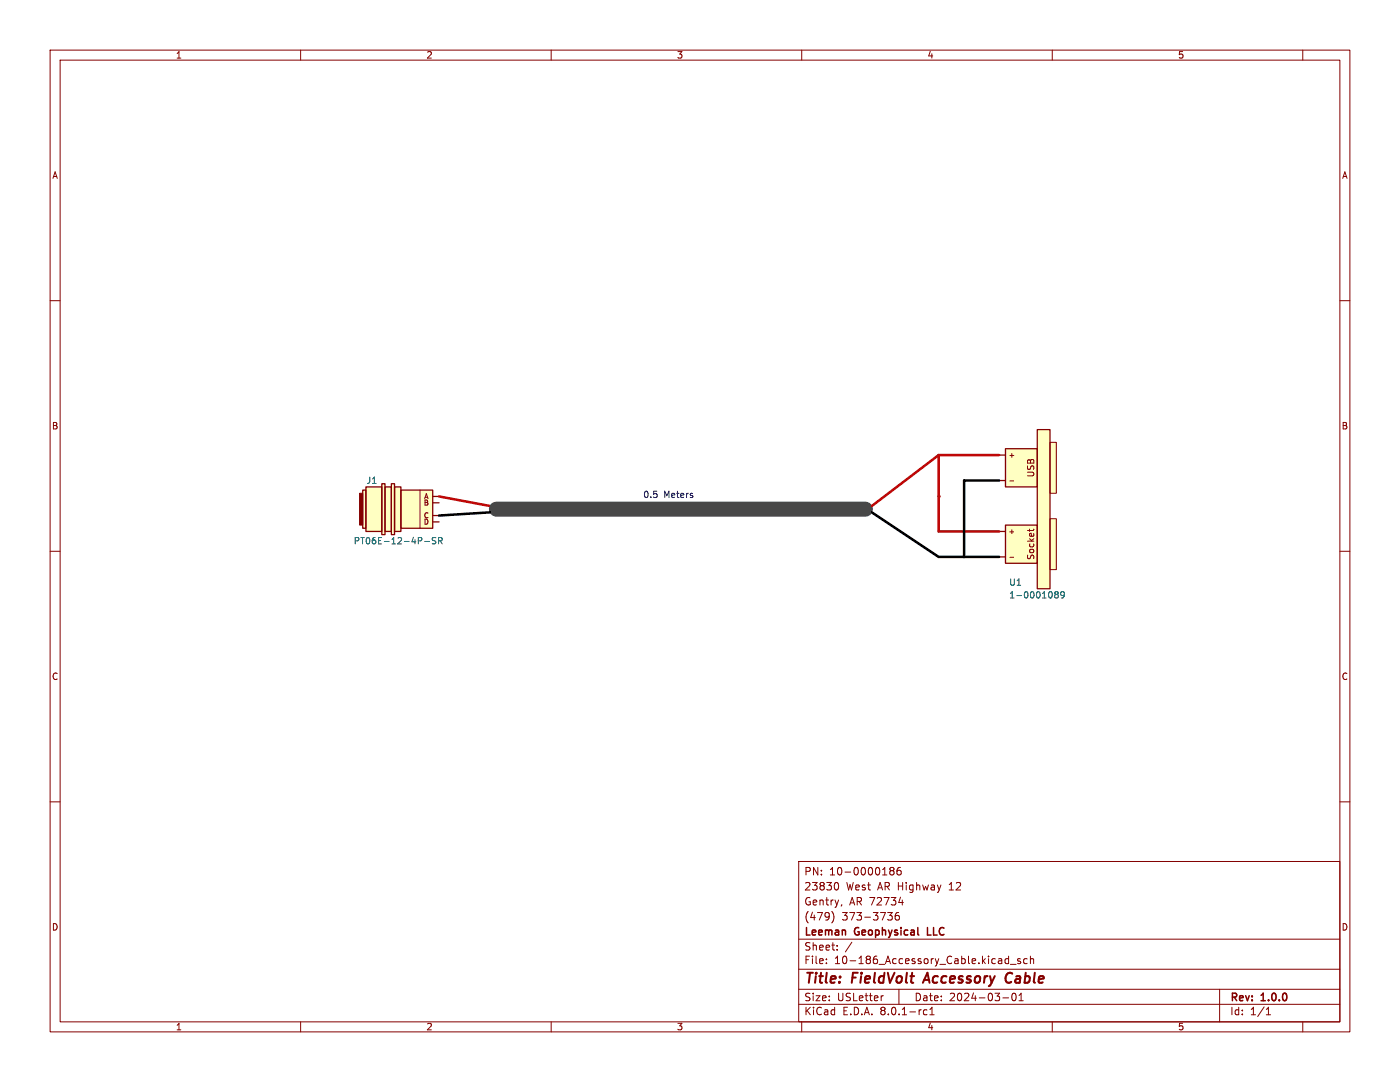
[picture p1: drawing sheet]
<svg xmlns="http://www.w3.org/2000/svg" width="279mm" height="216mm" viewBox="0 0 279 216" stroke-linecap="round" stroke-linejoin="round" font-family="sans-serif">
<g fill="none" stroke="#840000" stroke-width=".2">
<path d="M10 10h259.4v195.9h-259.4zM12 12h255.4v191.9h-255.4zM60 10v2M110 10v2M160 10v2M210 10v2M260 10v2M10 60h2M267.4 60h2M10 110h2M267.4 110h2M10 160h2"/>
<path d="M267.4 160h2M159.4 171.9h108v32h-108zM166.9 176.1a.8 .8 0 0 1 .5 .7 .8 .8 0 0 1-.5 .8M177.9 173.7l-.3-.3 .3-.3 .4 .1 .1 .2-.3 .3M177.9 173.7l-.3 .3v.3l.3 .3 .4-.1 .1-.2v-.3l-.3-.3M177.9 173.7h.2M179.7 173.1l-.4 .1a1.01 1.01 0 0 0 0 1.4l.5-.2 .1-.5-.3-.2h-.5l-.1 .2M180.1 179.6v1M159.4 197.4h108M159.4 193.4h108M159.4 187.4h108M164.9 192.1v.2"/>
<path d="M164.9 191.4v.1M166.1 181.9a1.74 1.74 0 0 1-.1 2.3M167.1 189.4v.2M167.1 188.7v.1M168 180.5l-.1 .3M170 188l-1.3 1.9M176.3 198.7l-.3 .1M177.1 182.1h1l-.5 .6 .4 .1 .1 .5-.3 .3h-.4M179.4 182.1l-.5 .1a1.01 1.01 0 0 0 0 1.4l.5-.2 .1-.5-.3-.2h-.4l-.2 .2M179.4 180.1h.9M179.4 197.4v3M200.1 199.1h1.2"/>
<path d="M200.9 191.3l.4 .1M201.3 190.8v1.5M201.3 192.2l-.4 .1M201.6 192.4h1.2M202.1 198.3l.2-.1a.8 .8 0 0 1 .5 .7 .8 .8 0 0 1-.5 .8l-.2-.2-.2-.4zM203.4 199.7h.8M203.4 198.6l.4-.4v1.5M203.6 191.4l-.3-.1-.2 .2v.2l.5 .2v.3h-.5M205 191.4l-.4-.1-.3 .3 .1 .6h.6M205.6 191.4l.3-.1 .3 .1 .1 .9M205.6 190.8v1.5M243.4 197.4v6.5"/>
<path d="M60 203.9v2M110 203.9v2M159.4 200.4h108M160 203.9v2M185 201.6l-.4-.1-.3 .3 .1 .6h.6M185.6 202.5h.8M185.6 201.4l.4-.4v1.5M210 203.9v2M252.7 202.5h.9M252.7 201.4l.4-.4v1.5M260 203.9v2"/>
</g>
<path d="M185.1 194.1l-.9 2M201.7 194.1a1.07 1.07 0 0 0-1 .8 1.07 1.07 0 0 0 .5 1.2l.5-.1" fill="none" stroke="#840000" stroke-width=".4"/>
<path d="M185.1 185.1v1.5h.7" fill="none" stroke="#840000" stroke-width=".3"/>
<g fill="#ffffc2">
<path d="M72.4 97.8h.6v7.6h-.6z"/>
<path d="M73 97.2h3.2v8.8h-3.2z"/>
<path d="M76.8 97.2h1.3v8.8h-1.3z"/>
<path d="M78.7 97.2h1.3v8.8h-1.3z"/>
<path d="M80 97.8h6.4v7.6h-6.4z"/>
<path d="M76.2 96.5h.6v10.2h-.6z"/>
<path d="M78.1 96.5h.6v10.2h-.6z"/>
</g>
<path d="M71.8 98.4h.6v6.4h-.6z" fill="#840000" stroke="#840000" stroke-width=".2"/>
<path d="M72.4 97.8h.6v7.6h-.6zM73 97.2h3.2v8.8h-3.2zM76.2 96.5h.6v10.2h-.6zM76.8 97.2h1.3v8.8h-1.3zM78.1 96.5h.6v10.2h-.6zM78.7 97.2h1.3v8.8h-1.3zM80 97.8h6.4v7.6h-6.4zM86.4 99.1h1.2M86.4 104.1h1.2M86.4 102.9h1.2M86.4 100.3h1.2" fill="none" stroke="#840000" stroke-width=".25"/>
<path d="M83.8 97.8v7.6" fill="none" stroke="#840000" stroke-width=".2"/>
<path d="M84.7 108h1M87 107.3h-.5l-.2 .2 .1 .3 .5 .2v.4l-.2 .1h-.4M87.5 107.9h.6l.1-.5-.7-.1v1.2M87.8 107.9l.5 .6" fill="none" stroke="#006464" stroke-width=".2"/>
<g fill="#ffffc2">
<path d="M200.7 104.8h6.3v7.6h-6.3z"/>
<path d="M200.7 89.5h6.3v7.7h-6.3z"/>
<path d="M209.5 103.5h1.3v10.2h-1.3z"/>
<path d="M209.5 88.3h1.3v10.1h-1.3z"/>
<path d="M207 85.7h2.5v31.8h-2.5z"/>
</g>
<path d="M199.4 95.9h1.3M199.4 90.8h1.3M200.7 89.5h6.3v7.7h-6.3zM207 85.7h2.5v31.8h-2.5zM199.4 111.1h1.3M199.4 106h1.3M200.7 104.8h6.3v7.6h-6.3z" fill="none" stroke="#840000" stroke-width=".25"/>
<path d="M201.5 96h.8M209.5 88.3h1.3v10.1h-1.3zM201.5 111.2h.8M205.5 105.6v.4M206.3 105.6l-.2 .3M209.5 103.5h1.3v10.2h-1.3z" fill="none" stroke="#840000" stroke-width=".2"/>
<path d="M210.7 118.6l-.2-.2 .2-.3h.3l.2 .2-.2 .3M210.7 118.6l-.2 .2v.4l.2 .1h.4l.1-.2v-.3l-.2-.2M210.7 118.6h.3M212.4 118.6l-.2 .2h-.4l-.1-.2v-.4l.5-.1 .2 .2v.7l-.2 .3h-.4" fill="none" stroke="#006464" stroke-width=".2"/>
<path d="M87.6 99.1l10.2 1.9M187.3 90.8v15.2h12.1M187.3 90.8h12.1M187.3 90.8l-13.3 10.2" fill="none" stroke="#c20000" stroke-width=".5"/>
<path d="M99.1 101.6h73.6" fill="none" stroke="#484848" stroke-width="3"/>
<path d="M199.4 95.9h-7v15.2M97.8 102.2l-10.2 .7M174 102.2l13.3 8.9h12.1" fill="none" stroke="#000" stroke-width=".5"/>
<circle cx="187.3" cy="99.1" r=".25" fill="#c20000"/>
<g font-size="2.8" fill="#840000">
<text x="160.4" y="196.8">Title:</text>
<text x="170.1" y="196.8">FieldVolt</text>
<text x="185.3" y="196.8">Accessory</text>
<text x="202.3" y="196.8">Cable</text>
</g>
<g font-size="2.1" fill="#840000">
<text x="160.4" y="177.9">23830</text>
<text x="160.4" y="174.9">PN:</text>
<text x="165.5" y="174.9">10-0000186</text>
<text x="168.8" y="177.9">West</text>
<text x="175.2" y="177.9">AR Highway</text>
<text x="189.7" y="177.9">12</text>
<text x="160.4" y="183.9">(479)</text>
<text x="160.4" y="180.9">Gentry,</text>
<text x="168" y="183.9">373-3736</text>
<text x="169.5" y="180.9">AR 72734</text>
<text x="160.4" y="189.9">Sheet:</text>
<text x="160.4" y="187.1">Leeman</text>
<text x="170.6" y="187.1">Geophysical</text>
<text x="185.7" y="187.1">LLC</text>
<text x="160.4" y="192.6">File:</text>
<text x="166.5" y="192.6">10-186_Accessory_Cable.kicad_sch</text>
<text x="160.4" y="202.8">KiCad</text>
<text x="160.4" y="200">Size:</text>
<text x="167.1" y="200">USLetter</text>
<text x="168.1" y="202.8">E.D.A.</text>
<text x="175.7" y="202.8">8.0.1-rc1</text>
<text x="182.4" y="200">Date:</text>
<text x="189.4" y="200">2024-03-01</text>
<text x="245.4" y="200.2">Rev:</text>
<text x="245.4" y="202.8">Id:</text>
<text x="249.5" y="202.8">1/1</text>
<text x="251.8" y="200.2">1.0.0</text>
</g>
<g font-size="1.8" fill="#840000">
<text x="35" y="11.9">1</text>
<text x="85" y="11.9">2</text>
<text x="135" y="11.9">3</text>
<text x="185" y="11.9">4</text>
<text x="235" y="11.9">5</text>
<text x="10.3" y="35.9">A</text>
<text x="267.7" y="35.9">A</text>
<text x="10.3" y="85.9">B</text>
<text x="267.7" y="85.9">B</text>
<text x="206.6" y="95.4" transform="rotate(-90 206.6 95.4)">USB</text>
<text x="206.6" y="111.8" transform="rotate(-90 206.6 111.8)">Socket</text>
<text x="10.3" y="135.9">C</text>
<text x="267.7" y="135.9">C</text>
<text x="10.3" y="185.9">D</text>
<text x="267.7" y="185.9">D</text>
<text x="35" y="205.8">1</text>
<text x="85" y="205.8">2</text>
<text x="135" y="205.8">3</text>
<text x="185" y="205.8">4</text>
<text x="235" y="205.8">5</text>
</g>
<g font-size="1.8" fill="#006464">
<text x="73" y="96.7">J1</text>
<text x="70.5" y="108.8">PT06E-12-4P-SR</text>
<text x="201.3" y="117.1">U1</text>
<text x="201.3" y="119.6">1-0001089</text>
</g>
<g font-size="1.8" fill="#0000c2">
<text x="128.3" y="99.4">0.5</text>
<text x="132.5" y="99.4">Meters</text>
</g>
<g font-size="1.4" fill="#840000">
<text x="201.2" y="91.5">+</text>
<text x="84.5" y="101.1">B</text>
<text x="84.5" y="99.8">A</text>
<text x="84.5" y="103.6">C</text>
<text x="84.5" y="104.9">D</text>
<text x="201.2" y="106.8">+</text>
</g>
</svg>
